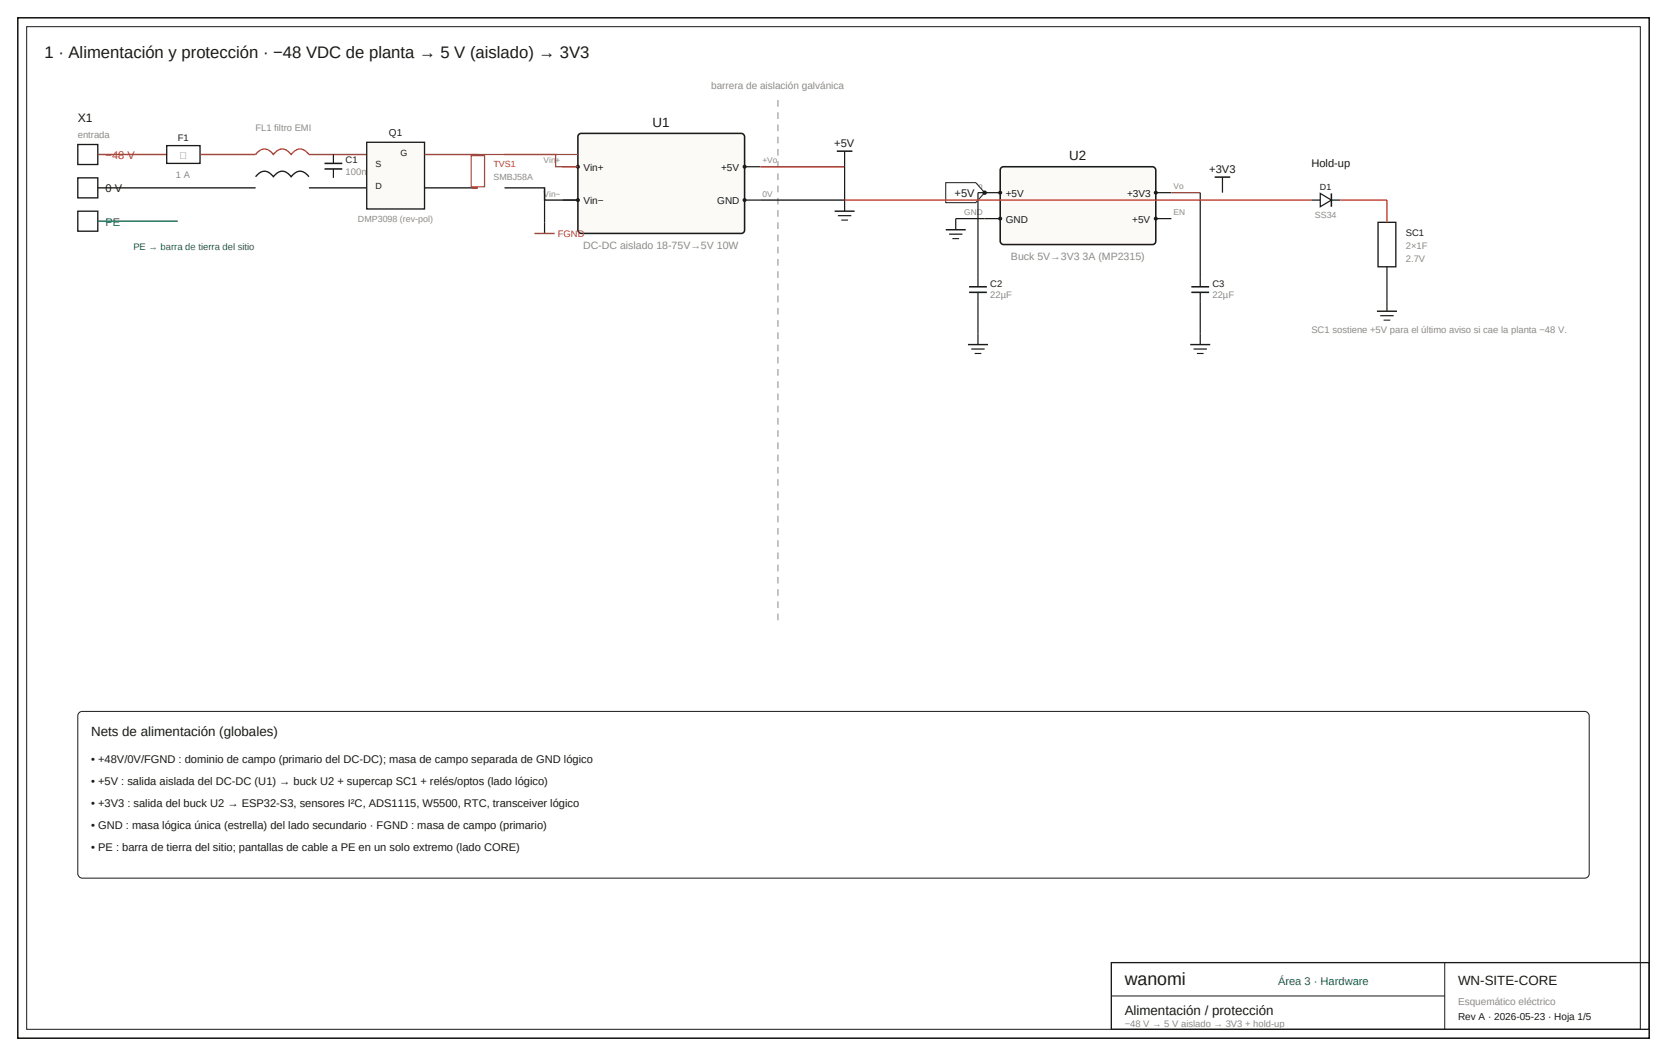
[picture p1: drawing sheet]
<svg xmlns="http://www.w3.org/2000/svg" width="397mm" height="251mm" viewBox="0 0 397 251" stroke-linecap="round" stroke-linejoin="round" font-family="sans-serif">
<path d="M4.2 4.2h388.4v242.9h-388.4z" fill="none" stroke="#1a1a18" stroke-width=".37"/>
<path d="M6.3 6.3h384.2v238.7h-384.2z" fill="none" stroke="#1a1a18" stroke-width=".24"/>
<path d="M18.5 34.4h4.8v4.8h-4.8zM18.5 42.3h4.8v4.8h-4.8zM18.5 50.3h4.8v4.7h-4.8z" fill="none" stroke="#1a1a18" stroke-width=".32"/>
<path d="M23.3 36.8h16.4" fill="none" stroke="#c0392b" stroke-width=".34"/>
<path d="M39.7 34.7h7.9v4.2h-7.9z" fill="#fff" stroke="#1a1a18" stroke-width=".32"/>
<path d="M47.6 36.8h13.3" fill="none" stroke="#c0392b" stroke-width=".34"/>
<path d="M60.9 36.8a2.35 2.35 0 0 1 2.1-1.3 2.35 2.35 0 0 1 2.1 1.3 2.35 2.35 0 0 1 2.1-1.3 2.35 2.35 0 0 1 2.1 1.3 2.35 2.35 0 0 1 2.1-1.3 2.35 2.35 0 0 1 2.2 1.3h13.7" fill="none" stroke="#c0392b" stroke-width=".32"/>
<path d="M23.3 44.7h37.6M60.9 42.1a2.35 2.35 0 0 1 2.1-1.4 2.35 2.35 0 0 1 2.1 1.4 2.35 2.35 0 0 1 2.1-1.4 2.35 2.35 0 0 1 2.1 1.4 2.35 2.35 0 0 1 2.1-1.4 2.35 2.35 0 0 1 2.2 1.4M73.6 44.7h13.7" fill="none" stroke="#1a1a18" stroke-width=".32"/>
<path d="M79.4 36.8v2.1M79.4 40.2v2.1" fill="none" stroke="#1a1a18" stroke-width=".29"/>
<path d="M77.3 38.9h4.2M77.3 40.2h4.2" fill="none" stroke="#1a1a18" stroke-width=".37"/>
<path d="M87.3 33.9h13.8v15.8h-13.8z" fill="#fbfaf7" stroke="#1a1a18" stroke-width=".32"/>
<path d="M101.1 36.8h12.7" fill="none" stroke="#c0392b" stroke-width=".32"/>
<path d="M101.1 44.7h12.7" fill="none" stroke="#1a1a18" stroke-width=".32"/>
<path d="M112.2 37h3.2v7.4h-3.2z" fill="#fff" stroke="#c0392b" stroke-width=".29"/>
<path d="M112.2 36.8h1.6M112.2 44.7h1.6" fill="none" stroke="#c0392b" stroke-width=".29"/>
<path d="M137.8 32l.6-.3h38.1a.85 .85 0 0 1 .8 .8v22.3a.79 .79 0 0 1-.8 .8h-38.1a.85 .85 0 0 1-.8-.8v-22.3z" fill="#fbfaf7" stroke="#1a1a18" stroke-width=".37"/>
<path d="M133.9 39.7h3.7" fill="none" stroke="#1a1a18" stroke-width=".29"/>
<circle cx="137.6" cy="39.7" r=".48" fill="#1a1a18"/>
<path d="M133.9 47.6h3.7" fill="none" stroke="#1a1a18" stroke-width=".29"/>
<circle cx="137.6" cy="47.6" r=".48" fill="#1a1a18"/>
<path d="M177.3 39.7h3.7" fill="none" stroke="#1a1a18" stroke-width=".29"/>
<circle cx="177.3" cy="39.7" r=".48" fill="#1a1a18"/>
<path d="M177.3 47.6h3.7" fill="none" stroke="#1a1a18" stroke-width=".29"/>
<circle cx="177.3" cy="47.6" r=".48" fill="#1a1a18"/>
<path d="M113.8 36.8h23.8" fill="none" stroke="#c0392b" stroke-width=".29"/>
<path d="M120.1 36.8h12.2v2.9h5.3" fill="none" stroke="#c0392b" stroke-width=".32"/>
<path d="M120.1 44.7h9.5v2.9h8M181 47.6h20.1" fill="none" stroke="#1a1a18" stroke-width=".32"/>
<path d="M185.2 23.8v124.4" fill="none" stroke="#8c8b85" stroke-width=".24" stroke-dasharray="1.6 1.3" stroke-linecap="butt"/>
<path d="M181 39.7h20.1M127.3 55.6h4.7" fill="none" stroke="#c0392b" stroke-width=".34"/>
<path d="M201.1 36v3.7M129.6 44.7v10.9M199.5 51.3h3.2M201.1 47.6v2.7" fill="none" stroke="#1a1a18" stroke-width=".29"/>
<path d="M199.2 36h3.7" fill="none" stroke="#1a1a18" stroke-width=".37"/>
<path d="M198.7 50.3h4.8" fill="none" stroke="#1a1a18" stroke-width=".34"/>
<path d="M200.3 52.4h1.6" fill="none" stroke="#1a1a18" stroke-width=".26"/>
<path d="M23.3 52.7h19" fill="none" stroke="#0f6e56" stroke-width=".32"/>
<path d="M238.4 39.9l.5-.2h35.5a.85 .85 0 0 1 .8 .8v16.9a.79 .79 0 0 1-.8 .8h-35.5a.85 .85 0 0 1-.8-.8v-16.9z" fill="#fbfaf7" stroke="#1a1a18" stroke-width=".37"/>
<path d="M234.4 45.9h3.7" fill="none" stroke="#1a1a18" stroke-width=".29"/>
<circle cx="238.1" cy="45.9" r=".48" fill="#1a1a18"/>
<path d="M234.4 52h3.7" fill="none" stroke="#1a1a18" stroke-width=".29"/>
<circle cx="238.1" cy="52" r=".48" fill="#1a1a18"/>
<path d="M275.2 45.9h3.7" fill="none" stroke="#1a1a18" stroke-width=".29"/>
<circle cx="275.2" cy="45.9" r=".48" fill="#1a1a18"/>
<path d="M275.2 52h3.7" fill="none" stroke="#1a1a18" stroke-width=".29"/>
<circle cx="275.2" cy="52" r=".48" fill="#1a1a18"/>
<path d="M225.2 43.5h7.1l2.1 2.4-2.1 2.3h-7.1z" fill="#fff" stroke="#1a1a18" stroke-width=".24"/>
<circle cx="234.4" cy="45.9" r=".53" fill="#1a1a18"/>
<path d="M226 55.7h3.1M234.4 52h-6.9v2.7M234.4 45.9h-1.6v22.4M285.8 45.9v22.4M291 42.2v3.7M312.2 47.6h2.1M232.8 69.6v12.4M285.8 69.6v12.4M231.2 83.1h3.2M284.2 83.1h3.1" fill="none" stroke="#1a1a18" stroke-width=".29"/>
<path d="M225.2 54.7h4.7M230.5 82h4.7M283.4 82h4.7" fill="none" stroke="#1a1a18" stroke-width=".34"/>
<path d="M226.7 56.8h1.6M232 84.1h1.6M285 84.1h1.5" fill="none" stroke="#1a1a18" stroke-width=".26"/>
<path d="M289.2 42.2h3.7M230.7 68.3h4.2M230.7 69.6h4.2M283.6 68.3h4.3M283.6 69.6h4.3" fill="none" stroke="#1a1a18" stroke-width=".37"/>
<path d="M278.9 45.9h6.9" fill="none" stroke="#c0392b" stroke-width=".32"/>
<path d="M314.3 46l2.7 1.6-2.7 1.6z" fill="#fff" stroke="#1a1a18" stroke-width=".29"/>
<path d="M317 46v3.2" fill="none" stroke="#1a1a18" stroke-width=".37"/>
<path d="M201.1 39.7v7.9M317 47.6h2.1" fill="none" stroke="#1a1a18" stroke-width=".29"/>
<path d="M201.1 47.6h111.1" fill="none" stroke="#c0392b" stroke-width=".32"/>
<path d="M328.1 52.9h4.2v10.6h-4.2z" fill="#fff" stroke="#1a1a18" stroke-width=".32"/>
<path d="M319.1 47.6h11.1v5.3" fill="none" stroke="#c0392b" stroke-width=".32"/>
<path d="M328.6 75.1h3.2M330.2 63.5v10.6" fill="none" stroke="#1a1a18" stroke-width=".29"/>
<path d="M327.8 74.1h4.8" fill="none" stroke="#1a1a18" stroke-width=".34"/>
<path d="M329.4 76.2h1.6" fill="none" stroke="#1a1a18" stroke-width=".26"/>
<path d="M18.7 169.8l.9-.5h357.7a1.13 1.13 0 0 1 1.1 1.1v37.6a1.06 1.06 0 0 1-1.1 1h-357.7a1.13 1.13 0 0 1-1.1-1v-37.6zM264.6 237.1h79.4M344 229.1v15.9" fill="none" stroke="#1a1a18" stroke-width=".24"/>
<path d="M264.6 229.1h128v15.9h-128z" fill="none" stroke="#1a1a18" stroke-width=".32"/>
<text font-size="4.2" fill="#1a1a18" x="267.8" y="234.4">wanomi</text>
<text font-size="4" fill="#1a1a18" x="10.6" y="13.8">1 · Alimentación y protección · −48 VDC de planta → 5 V (aislado) → 3V3</text>
<g font-size="3.2" fill="#1a1a18">
<text x="155.4" y="30.2">U1</text>
<text x="254.6" y="38.1">U2</text>
<text x="21.7" y="175.2">Nets de alimentación (globales)</text>
<text x="347.1" y="234.4">WN-SITE-CORE</text>
<text x="267.8" y="241.6">Alimentación / protección</text>
</g>
<text font-size="2.9" fill="#1a1a18" x="18.5" y="29.1">X1</text>
<g font-size="2.6" fill="#1a1a18">
<text x="198.6" y="34.9">+5V</text>
<text x="287.9" y="41.1">+3V3</text>
<text x="312.2" y="39.7">Hold-up</text>
<text x="25.1" y="45.8">0 V</text>
<text x="227.3" y="46.8">+5V</text>
<text x="21.7" y="181.5">• +48V/0V/FGND : dominio de campo (primario del DC-DC); masa de campo separada de GND lógico</text>
<text x="21.7" y="186.8">• +5V : salida aislada del DC-DC (U1) → buck U2 + supercap SC1 + relés/optos (lado lógico)</text>
<text x="21.7" y="192.1">• +3V3 : salida del buck U2 → ESP32-S3, sensores I²C, ADS1115, W5500, RTC, transceiver lógico</text>
<text x="21.7" y="197.4">• GND : masa lógica única (estrella) del lado secundario · FGND : masa de campo (primario)</text>
<text x="21.7" y="202.7">• PE : barra de tierra del sitio; pantallas de cable a PE en un solo extremo (lado CORE)</text>
</g>
<text font-size="2.6" fill="#c0392b" x="25.1" y="37.8">−48 V</text>
<g font-size="2.6" fill="#0f6e56">
<text x="25.1" y="53.7">PE</text>
<text x="304.3" y="234.4">Área 3 · Hardware</text>
</g>
<g font-size="2.5" fill="#8c8b85">
<text x="138.8" y="59.3">DC-DC aislado 18-75V→5V 10W</text>
<text x="240.7" y="61.9">Buck 5V→3V3 3A (MP2315)</text>
</g>
<g font-size="2.4" fill="#8c8b85">
<text x="169.3" y="21.2">barrera de aislación galvánica</text>
<text x="42.8" y="37.8">⎓</text>
<text x="347.1" y="239.2">Esquemático eléctrico</text>
</g>
<g font-size="2.4" fill="#1a1a18">
<text x="92.6" y="32.3">Q1</text>
<text x="138.9" y="40.6">Vin+</text>
<text x="171.7" y="40.6">+5V</text>
<text x="239.4" y="46.8">+5V</text>
<text x="268.3" y="46.8">+3V3</text>
<text x="138.9" y="48.6">Vin−</text>
<text x="170.8" y="48.6">GND</text>
<text x="239.4" y="53">GND</text>
<text x="269.6" y="53">+5V</text>
<text x="347.1" y="242.9">Rev A · 2026-05-23 · Hoja 1/5</text>
</g>
<g font-size="2.2" fill="#8c8b85">
<text x="18.5" y="32.8">entrada</text>
<text x="60.8" y="31.2">FL1 filtro EMI</text>
<text x="82.3" y="41.5">100nF X2</text>
<text x="41.9" y="42.3">1 A</text>
<text x="334.7" y="59.3">2×1F</text>
<text x="334.7" y="62.4">2.7V</text>
<text x="235.7" y="70.9">22µF</text>
<text x="288.7" y="70.9">22µF</text>
<text x="312.2" y="79.4">SC1 sostiene +5V para el último aviso si cae la planta −48 V.</text>
<text x="267.8" y="244.5">−48 V → 5 V aislado → 3V3 + hold-up</text>
</g>
<g font-size="2.2" fill="#1a1a18">
<text x="42.3" y="33.6">F1</text>
<text x="82.3" y="38.9">C1</text>
<text x="334.7" y="56.1">SC1</text>
<text x="235.7" y="68.3">C2</text>
<text x="288.7" y="68.3">C3</text>
</g>
<text font-size="2.2" fill="#0f6e56" x="31.7" y="59.5">PE → barra de tierra del sitio</text>
<text font-size="2.2" fill="#c0392b" x="132.8" y="56.4">FGND</text>
<g font-size="2.1" fill="#1a1a18">
<text x="89.4" y="39.7">S</text>
<text x="95.3" y="37">G</text>
<text x="89.4" y="45">D</text>
<text x="314.3" y="45.2">D1</text>
</g>
<text font-size="2.1" fill="#c0392b" x="117.5" y="39.7">TVS1</text>
<g font-size="2.1" fill="#8c8b85">
<text x="117.5" y="42.9">SMBJ58A</text>
<text x="85.2" y="52.9">DMP3098 (rev-pol)</text>
<text x="313" y="51.9">SS34</text>
</g>
<g font-size="2" fill="#8c8b85">
<text x="129.4" y="38.9">Vin+</text>
<text x="181.5" y="38.9">+Vo</text>
<text x="129.4" y="46.8">Vin−</text>
<text x="181.5" y="46.8">0V</text>
<text x="231.2" y="45.1">Vin</text>
<text x="279.4" y="45.1">Vo</text>
<text x="229.6" y="51.2">GND</text>
<text x="279.4" y="51.2">EN</text>
</g>
</svg>
